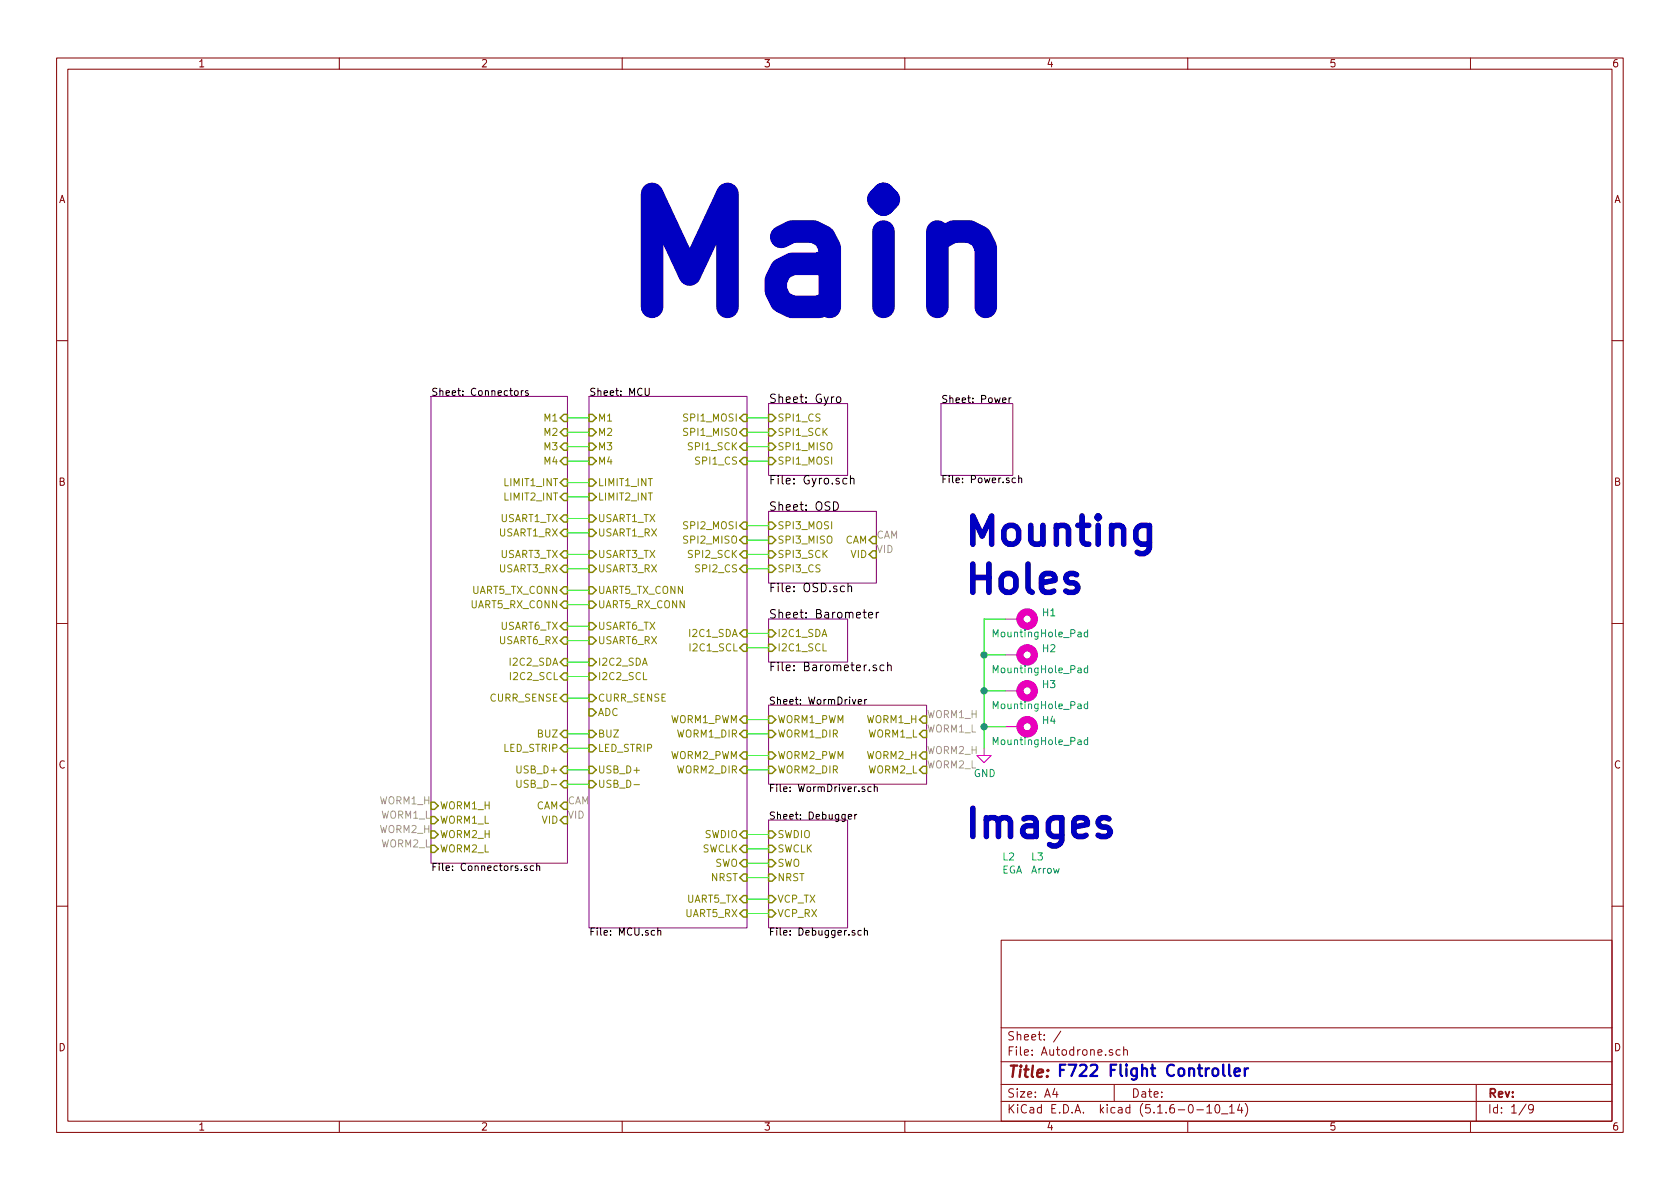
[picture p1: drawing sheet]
EESchema Schematic File Version 4
EELAYER 30 0
EELAYER END
$Descr A4 11693 8268
encoding utf-8
Sheet 1 9
Title ""
Date ""
Rev ""
Comp ""
Comment1 ""
Comment2 ""
Comment3 ""
Comment4 ""
$EndDescr
$Comp
L Mechanical:MountingHole_Pad H1
U 1 1
P 7100 4300
F 0 "H1" V 7054 4450 50  0000 L CNN
F 1 "MountingHole_Pad" V 7200 4100 50  0000 L CNN
F 2 "MountingHole:MountingHole_2.7mm_Pad" H 7100 4300 50  0001 C CNN
F 3 "~" H 7100 4300 50  0001 C CNN
	1    7100 4300
	0    1    1    0   
$EndComp
$Comp
L Mechanical:MountingHole_Pad H2
U 1 1
P 7100 4550
F 0 "H2" V 7054 4700 50  0000 L CNN
F 1 "MountingHole_Pad" V 7200 4350 50  0000 L CNN
F 2 "MountingHole:MountingHole_2.7mm_Pad" H 7100 4550 50  0001 C CNN
F 3 "~" H 7100 4550 50  0001 C CNN
	1    7100 4550
	0    1    1    0   
$EndComp
$Comp
L Mechanical:MountingHole_Pad H3
U 1 1
P 7100 4800
F 0 "H3" V 7054 4950 50  0000 L CNN
F 1 "MountingHole_Pad" V 7200 4600 50  0000 L CNN
F 2 "MountingHole:MountingHole_2.7mm_Pad" H 7100 4800 50  0001 C CNN
F 3 "~" H 7100 4800 50  0001 C CNN
	1    7100 4800
	0    1    1    0   
$EndComp
$Comp
L Mechanical:MountingHole_Pad H4
U 1 1
P 7100 5050
F 0 "H4" V 7054 5200 50  0000 L CNN
F 1 "MountingHole_Pad" V 7200 4850 50  0000 L CNN
F 2 "MountingHole:MountingHole_2.7mm_Pad" H 7100 5050 50  0001 C CNN
F 3 "~" H 7100 5050 50  0001 C CNN
	1    7100 5050
	0    1    1    0   
$EndComp
Wire Wire Line
	7000 4300 6850 4300
Wire Wire Line
	6850 4300 6850 4550
Wire Wire Line
	7000 5050 6850 5050
Connection ~ 6850 5050
Wire Wire Line
	6850 5050 6850 5200
Connection ~ 6850 4800
Wire Wire Line
	6850 4800 6850 5050
Wire Wire Line
	7000 4550 6850 4550
Wire Wire Line
	6850 4800 7000 4800
Connection ~ 6850 4550
Wire Wire Line
	6850 4550 6850 4800
$Comp
L power:GND #PWR01
U 1 1
P 6850 5200
F 0 "#PWR01" H 6850 4950 50  0001 C CNN
F 1 "GND" H 6855 5027 50  0000 C CNN
F 2 "" H 6850 5200 50  0001 C CNN
F 3 "" H 6850 5200 50  0001 C CNN
	1    6850 5200
	1    0    0    -1  
$EndComp
Text Notes 6700 4150 0    197  ~ 39
Mounting \nHoles
$Sheet
S 6550 2800 500  500 
U 6094AC2B
F0 "Power" 50
F1 "Power.sch" 50
$EndSheet
$Sheet
S 5350 2800 550  500 
U 60B2ABA4
F0 "Gyro" 59
F1 "Gyro.sch" 59
F2 "SPI1_MOSI" I L 5350 3200 50 
F3 "SPI1_MISO" I L 5350 3100 50 
F4 "SPI1_SCK" I L 5350 3000 50 
F5 "SPI1_CS" I L 5350 2900 50 
$EndSheet
$Sheet
S 5350 4300 550  300 
U 60B2F3FC
F0 "Barometer" 59
F1 "Barometer.sch" 59
F2 "I2C1_SDA" I L 5350 4400 50 
F3 "I2C1_SCL" I L 5350 4500 50 
$EndSheet
Wire Wire Line
	3950 3600 4100 3600
Wire Wire Line
	3950 3700 4100 3700
Wire Wire Line
	3950 2900 4100 2900
Wire Wire Line
	3950 3000 4100 3000
Wire Wire Line
	3950 3100 4100 3100
Wire Wire Line
	3950 3200 4100 3200
Wire Wire Line
	3950 4350 4100 4350
Wire Wire Line
	3950 4450 4100 4450
Wire Wire Line
	5200 2900 5350 2900
Wire Wire Line
	5200 3000 5350 3000
Wire Wire Line
	5200 3100 5350 3100
Wire Wire Line
	5200 3200 5350 3200
Wire Wire Line
	5200 4400 5350 4400
Wire Wire Line
	5200 4500 5350 4500
Text Label 3950 5600 0    50   ~ 0
CAM
Text Label 3950 5700 0    50   ~ 0
VID
$Comp
L Logos:EGA L2
U 1 1
P 6950 6000
F 0 "L2" H 6975 6046 50  0000 L CNN
F 1 "EGA" H 6975 5955 50  0000 L CNN
F 2 "Footprints:EGA" H 6950 6000 50  0001 C CNN
F 3 "" H 6950 6000 50  0001 C CNN
	1    6950 6000
	1    0    0    -1  
$EndComp
$Comp
L Logos:Arrow L3
U 1 1
P 7150 6000
F 0 "L3" H 7175 6046 50  0000 L CNN
F 1 "Arrow" H 7175 5955 50  0000 L CNN
F 2 "Footprints:Arrow" H 7150 6000 50  0001 C CNN
F 3 "" H 7150 6000 50  0001 C CNN
	1    7150 6000
	1    0    0    -1  
$EndComp
Text Notes 6700 5850 0    197  ~ 39
Images
Text Notes 4250 2250 0    787  ~ 157
Main
Text Notes 7350 7500 0    79   ~ 16
F722 Flight Controller
$Sheet
S 5350 4900 1100 550 
U 617191DE
F0 "WormDriver" 50
F1 "WormDriver.sch" 50
F2 "WORM2_H" I R 6450 5250 50 
F3 "WORM2_L" I R 6450 5350 50 
F4 "WORM1_L" I R 6450 5100 50 
F5 "WORM1_H" I R 6450 5000 50 
F6 "WORM1_PWM" I L 5350 5000 50 
F7 "WORM1_DIR" I L 5350 5100 50 
F8 "WORM2_PWM" I L 5350 5250 50 
F9 "WORM2_DIR" I L 5350 5350 50 
$EndSheet
$Sheet
S 5350 5700 550  750 
U 616F1407
F0 "Debugger" 50
F1 "Debugger.sch" 50
F2 "SWDIO" I L 5350 5800 50 
F3 "SWO" I L 5350 6000 50 
F4 "SWCLK" I L 5350 5900 50 
F5 "NRST" I L 5350 6100 50 
F6 "VCP_RX" I L 5350 6350 50 
F7 "VCP_TX" I L 5350 6250 50 
$EndSheet
Text Label 6100 3850 0    50   ~ 0
VID
Text Label 6100 3750 0    50   ~ 0
CAM
$Sheet
S 5350 3550 750  500 
U 60B17C6E
F0 "OSD" 59
F1 "OSD.sch" 59
F2 "SPI3_SCK" I L 5350 3850 50 
F3 "SPI3_MOSI" I L 5350 3650 50 
F4 "SPI3_MISO" I L 5350 3750 50 
F5 "VID" I R 6100 3850 50 
F6 "CAM" I R 6100 3750 50 
F7 "SPI3_CS" I L 5350 3950 50 
$EndSheet
Wire Wire Line
	5200 5000 5350 5000
Wire Wire Line
	5200 5100 5350 5100
Wire Wire Line
	5200 5250 5350 5250
Wire Wire Line
	5200 5350 5350 5350
Wire Wire Line
	3950 4600 4100 4600
Wire Wire Line
	3950 4700 4100 4700
Wire Wire Line
	3950 4850 4100 4850
Wire Wire Line
	5200 5800 5350 5800
Wire Wire Line
	5200 5900 5350 5900
Wire Wire Line
	5350 6000 5200 6000
Wire Wire Line
	5200 6100 5350 6100
Wire Wire Line
	5200 3650 5350 3650
Wire Wire Line
	5200 3750 5350 3750
Wire Wire Line
	5350 3850 5200 3850
Wire Wire Line
	5200 3950 5350 3950
Wire Wire Line
	3950 5100 4100 5100
Wire Wire Line
	4100 5200 3950 5200
Wire Wire Line
	3950 5350 4100 5350
Wire Wire Line
	4100 5450 3950 5450
Wire Wire Line
	5350 6250 5200 6250
Wire Wire Line
	5200 6350 5350 6350
$Sheet
S 3000 2750 950  3250
U 60A7361B
F0 "Connectors" 50
F1 "Connectors.sch" 50
F2 "M2" I R 3950 3000 50 
F3 "M1" I R 3950 2900 50 
F4 "M3" I R 3950 3100 50 
F5 "M4" I R 3950 3200 50 
F6 "CAM" I R 3950 5600 50 
F7 "VID" I R 3950 5700 50 
F8 "I2C2_SDA" I R 3950 4600 50 
F9 "I2C2_SCL" I R 3950 4700 50 
F10 "USART1_TX" I R 3950 3600 50 
F11 "USART1_RX" I R 3950 3700 50 
F12 "USART6_TX" I R 3950 4350 50 
F13 "USART6_RX" I R 3950 4450 50 
F14 "USB_D+" I R 3950 5350 50 
F15 "USB_D-" I R 3950 5450 50 
F16 "LED_STRIP" I R 3950 5200 50 
F17 "BUZ" I R 3950 5100 50 
F18 "CURR_SENSE" I R 3950 4850 50 
F19 "USART3_TX" I R 3950 3850 50 
F20 "USART3_RX" I R 3950 3950 50 
F21 "LIMIT1_INT" I R 3950 3350 50 
F22 "LIMIT2_INT" I R 3950 3450 50 
F23 "WORM1_H" I L 3000 5600 50 
F24 "WORM1_L" I L 3000 5700 50 
F25 "WORM2_H" I L 3000 5800 50 
F26 "WORM2_L" I L 3000 5900 50 
F27 "UART5_RX_CONN" I R 3950 4200 50 
F28 "UART5_TX_CONN" I R 3950 4100 50 
$EndSheet
Wire Wire Line
	3950 3350 4100 3350
Wire Wire Line
	3950 3450 4100 3450
Wire Wire Line
	3950 3850 4100 3850
Wire Wire Line
	3950 3950 4100 3950
Text Label 6450 5000 0    50   ~ 0
WORM1_H
Text Label 6450 5100 0    50   ~ 0
WORM1_L
Text Label 6450 5350 0    50   ~ 0
WORM2_L
Text Label 6450 5250 0    50   ~ 0
WORM2_H
Text Label 3000 5600 2    50   ~ 0
WORM1_H
Text Label 3000 5700 2    50   ~ 0
WORM1_L
Text Label 3000 5900 2    50   ~ 0
WORM2_L
Text Label 3000 5800 2    50   ~ 0
WORM2_H
$Sheet
S 4100 2750 1100 3700
U 6083BF4A
F0 "MCU" 50
F1 "MCU.sch" 50
F2 "SPI1_CS" I R 5200 3200 50 
F3 "SPI1_SCK" I R 5200 3100 50 
F4 "SPI1_MISO" I R 5200 3000 50 
F5 "SPI1_MOSI" I R 5200 2900 50 
F6 "SPI2_CS" I R 5200 3950 50 
F7 "SPI2_SCK" I R 5200 3850 50 
F8 "SPI2_MISO" I R 5200 3750 50 
F9 "SPI2_MOSI" I R 5200 3650 50 
F10 "USART1_TX" I L 4100 3600 50 
F11 "USART1_RX" I L 4100 3700 50 
F12 "I2C2_SCL" I L 4100 4700 50 
F13 "USART6_RX" I L 4100 4450 50 
F14 "USART6_TX" I L 4100 4350 50 
F15 "I2C1_SCL" I R 5200 4500 50 
F16 "I2C1_SDA" I R 5200 4400 50 
F17 "M1" I L 4100 2900 50 
F18 "I2C2_SDA" I L 4100 4600 50 
F19 "M2" I L 4100 3000 50 
F20 "M4" I L 4100 3200 50 
F21 "M3" I L 4100 3100 50 
F22 "SWDIO" I R 5200 5800 50 
F23 "SWCLK" I R 5200 5900 50 
F24 "SWO" I R 5200 6000 50 
F25 "NRST" I R 5200 6100 50 
F26 "USB_D-" I L 4100 5450 50 
F27 "USB_D+" I L 4100 5350 50 
F28 "LED_STRIP" I L 4100 5200 50 
F29 "UART5_TX" I R 5200 6250 50 
F30 "UART5_RX" I R 5200 6350 50 
F31 "BUZ" I L 4100 5100 50 
F32 "CURR_SENSE" I L 4100 4850 50 
F33 "ADC" I L 4100 4950 50 
F34 "USART3_RX" I L 4100 3950 50 
F35 "USART3_TX" I L 4100 3850 50 
F36 "LIMIT1_INT" I L 4100 3350 50 
F37 "LIMIT2_INT" I L 4100 3450 50 
F38 "UART5_RX_CONN" I L 4100 4200 50 
F39 "UART5_TX_CONN" I L 4100 4100 50 
F40 "WORM2_DIR" I R 5200 5350 50 
F41 "WORM1_PWM" I R 5200 5000 50 
F42 "WORM1_DIR" I R 5200 5100 50 
F43 "WORM2_PWM" I R 5200 5250 50 
$EndSheet
Wire Wire Line
	3950 4100 4100 4100
Wire Wire Line
	3950 4200 4100 4200
$EndSCHEMATC
